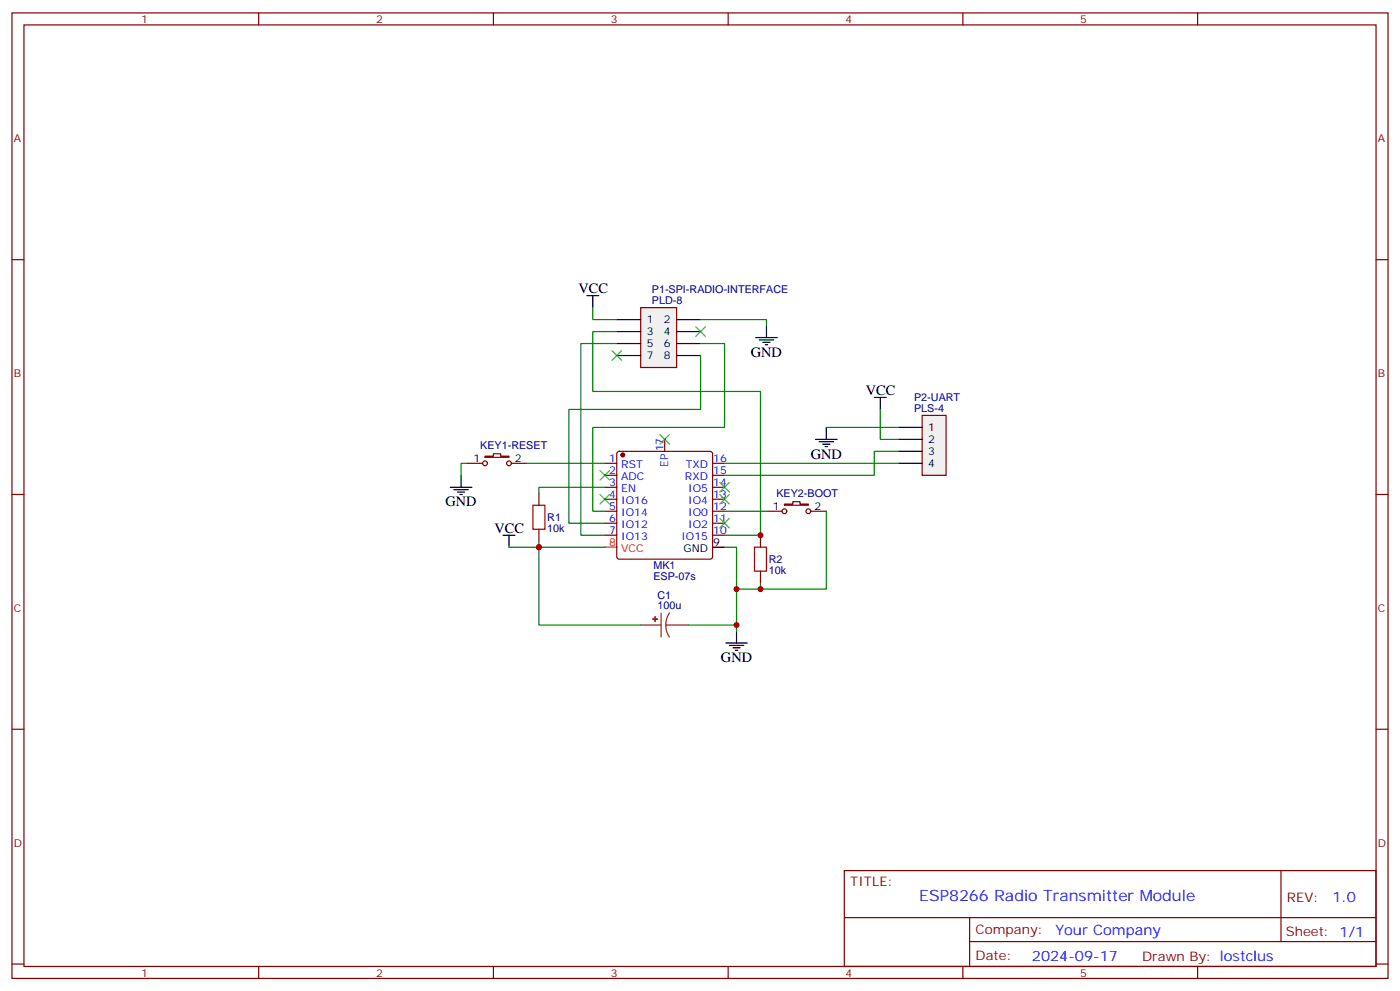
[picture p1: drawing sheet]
<svg xmlns="http://www.w3.org/2000/svg" width="412mm" height="292mm" viewBox="0 0 412 292" stroke-linecap="round" stroke-linejoin="round" font-family="sans-serif">
<g fill="none" stroke="#870000" stroke-width=".35">
<path d="M3.5 3.8h405.4v284.3h-405.4zM7.1 7.3h398.2v277.3h-398.2zM76.2 3.8v3.5M145.3 3.8v3.5M214.5 3.8v3.5M283.6 3.8v3.5M352.8 3.8v3.5M3.5 76.5h3.6M405.3 76.5h3.6M178.2 136.5h3.5M178.2 140h3.5M181.9 133.1l.5-.2h26.8l.5 .2 .2 .5v30.4l-.2 .5-.5 .2h-26.8l-.5-.3-.2-.4v-30.4z"/>
<path d="M195.8 129.4v3.5M209.9 136.5h3.5M209.9 140h3.5M3.5 145.6h3.6M178.2 143.5h3.5M178.2 147h3.5M178.2 150.6h3.5M178.2 154.1h3.5M178.2 157.6h3.5M209.9 143.5h3.5M209.9 147h3.5M209.9 150.6h3.5"/>
<path d="M209.9 154.1h3.5M209.9 157.6h3.5M405.3 145.6h3.6M3.5 214.8h3.6M405.3 214.8h3.6M248.7 256.4h156.6v28.2h-156.6zM377.3 256.4v20.9M248.7 270.2h156.5M285.6 277.3h119.6M285.6 270.2v14.2M3.5 283.9h3.6M76.2 284.6v3.5"/>
<path d="M145.3 284.6v3.5M214.5 284.6v3.5M283.6 284.6v3.5M352.8 284.6v3.5M405.3 283.9h3.6"/>
</g>
<circle cx="183.4" cy="134" r=".53" fill="#870000" stroke="#870000" stroke-width=".35"/>
<path d="M178.2 161.1h3.5" fill="none" stroke="#f00" stroke-width=".35"/>
<path d="M209.9 161.1h3.5" fill="none" stroke="#000" stroke-width=".35"/>
<path d="M188.7 90.6h10.6v17.6h-10.6z" fill="#f0f0f0" stroke="#870000" stroke-width=".35"/>
<g fill="none" stroke="#000" stroke-width=".35">
<path d="M172.9 87.1h3.5M174.6 87.1v3.5M181.7 94.1h7M181.7 97.6h7M199.3 94.1h7.1M199.3 97.6h7.1M222.6 99.4h6.4M225.8 95.9v3.5M181.7 101.2h7M181.7 104.7h7M199.3 101.2h7.1M199.3 104.7h7.1"/>
<path d="M223.7 100.1h4.2M224.7 100.8h2.1M225.4 101.5h.7M135.8 140v3.5M132.6 143.5h6.4M133.7 144.2h4.2M134.8 144.9h2.1M135.5 145.6h.7M148.2 157.6h3.5M149.9 157.6v3.5M213.8 189.4h6.3M214.8 190.1h4.3"/>
<path d="M215.9 190.8h2.1M216.6 191.5h.7M217 185.8v3.6"/>
</g>
<g fill="none" stroke="#008700" stroke-width=".35">
<path d="M174.6 90.6v3.5h7.1M181.7 97.6h-7.1v17.7h49.4v42.3h-10.6M206.4 94.1h19.4v1.8M181.7 101.2h-10.6v56.4h7.1M206.4 101.2h7v24.7h-38.8v24.7h3.6M206.4 104.7v15.9h-38.8v33.5h10.6M137.6 136.5h-1.8v3.5M155.2 136.5h23M158.7 159.4v1.7h19.5M178.2 143.5h-19.5v1.8M213.4 150.6h12.4M243.4 150.6v22.9h-26.4"/>
<path d="M149.9 161.1h8.8v23h30M213.4 161.1h3.6v24.7M224 171.7v1.8M202.8 184.1h14.2"/>
</g>
<path d="M157 148.8h3.5v7.1h-3.5zM222.2 161.1h3.6v7.1h-3.6z" fill="none" stroke="#a10000" stroke-width=".35"/>
<g fill="none" stroke="#870000" stroke-width=".35">
<path d="M137.6 136.5h4.6M142.9 134.3h2.4v-.7h2.2v.7h2.4v.4h-7zM150.6 136.5h4.6M158.7 145.3v3.5M158.7 155.9v3.5M224 157.6v3.5M225.8 150.6h4.6M231.1 148.4h2.4v-.7h2.2v.7h2.4v.4h-7zM238.8 150.6h4.6M224 168.2v3.5"/>
<circle cx="142.9" cy="136.5" r=".71"/>
<circle cx="149.9" cy="136.5" r=".71"/>
<circle cx="231.1" cy="150.6" r=".71"/>
<circle cx="238.1" cy="150.6" r=".71"/>
</g>
<path d="M188.7 184.1h6M194.7 180.6v7M196.1 184.1l.3 1.8 .8 1.7M196.1 184.1h6.7M197.2 180.6l-.8 1.6-.3 1.9" fill="none" stroke="#8c2424" stroke-width=".35"/>
<g fill="#8c2424" stroke="#8c2424" stroke-width=".35">
<path d="M193 181.6v1.4z"/>
<path d="M192.3 182.3l1.4 .1z"/>
</g>
<path d="M205 96.2l2.8 2.9M207.8 96.2l-2.8 2.9M180.3 103.3l2.8 2.8M183.1 103.3l-2.8 2.8M176.7 138.6l2.9 2.8M179.6 138.6l-2.9 2.8M212 142.1l2.8 2.8M212 145.6l2.8 2.8M212 152.7l2.8 2.8M214.8 142.1l-2.8 2.8M214.8 145.6l-2.8 2.8M214.8 152.7l-2.8 2.8" fill="none" stroke="#3c3" stroke-width=".35"/>
<path d="M271.6 122.3h7.1v17.7h-7.1z" fill="#f0f0f0" stroke="#870000" stroke-width=".35"/>
<path d="M257.5 117.1h3.6M259.3 117.1v3.5M240.2 129.4h6.4M241.3 130.1h4.2M242.4 130.8h2.1M243.1 131.5h.7M243.4 125.9v3.5M264.6 125.9h7M264.6 129.4h7M264.6 132.9h7M264.6 136.5h7" fill="none" stroke="#000" stroke-width=".35"/>
<path d="M213.4 136.5h51.2M243.4 125.9h21.2M259.3 120.6v8.8h5.3M264.6 132.9h-7.1v7.1h-44.1" fill="none" stroke="#008700" stroke-width=".35"/>
<path d="M194.4 128l2.8 2.8M197.2 128l-2.8 2.8M176.7 145.6l2.9 2.8M179.6 145.6l-2.9 2.8" fill="none" stroke="#3c3" stroke-width=".35"/>
<g fill="#c00">
<circle cx="158.8" cy="161.1" r=".88"/>
<circle cx="217" cy="173.5" r=".88"/>
<circle cx="224" cy="173.5" r=".88"/>
<circle cx="217" cy="184.1" r=".88"/>
<circle cx="224" cy="157.6" r=".88"/>
</g>
<text font-size="4.6" fill="#00f" x="270.8" y="265.4">ESP8266 Radio Transmitter Module</text>
<g font-size="4.2">
<text x="170.4" y="86.4">VCC</text>
<text x="221.2" y="105.1">GND</text>
<text x="255.1" y="116.3">VCC</text>
<text x="238.8" y="135">GND</text>
<text x="131.2" y="149.2">GND</text>
<text x="145.7" y="156.9">VCC</text>
<text x="212.4" y="195">GND</text>
</g>
<g font-size="4.2" fill="#00f">
<text x="392.5" y="265.7">1.0</text>
<text x="310.9" y="275.2">Your Company</text>
<text x="304" y="283">2024-09-17</text>
</g>
<g font-size="3.9" fill="#800">
<text x="250.5" y="261">TITLE:</text>
<text x="379.1" y="265.7">REV:</text>
<text x="287.4" y="275.2">Company:</text>
<text x="378.7" y="275.8">Sheet: 1/1</text>
<text x="287.4" y="282.9">Date:</text>
<text x="336.4" y="282.9">Drawn By: lostclus</text>
</g>
<g font-size="3.2" fill="#800">
<text x="41.6" y="6.8">1</text>
<text x="110.8" y="6.8">2</text>
<text x="179.9" y="6.8">3</text>
<text x="249.1" y="6.8">4</text>
<text x="318.2" y="6.8">5</text>
<text x="4.1" y="41.9">A</text>
<text x="405.9" y="41.9">A</text>
<text x="4.1" y="111.1">B</text>
<text x="405.9" y="111.1">B</text>
<text x="4.1" y="180.2">C</text>
<text x="405.9" y="180.2">C</text>
<text x="4.1" y="249.3">D</text>
<text x="405.9" y="249.3">D</text>
<text x="41.6" y="287.6">1</text>
<text x="110.8" y="287.6">2</text>
<text x="179.9" y="287.6">3</text>
<text x="249.1" y="287.6">4</text>
<text x="318.2" y="287.6">5</text>
</g>
<g font-size="3.2" fill="#000080">
<text x="192" y="89.5">PLD-8</text>
<text x="192" y="86.4">P1-SPI-RADIO-INTERFACE</text>
<text x="269.3" y="118.1">P2-UART</text>
<text x="269.3" y="121.3">PLS-4</text>
<text x="141.4" y="132.3">KEY1-RESET</text>
<text x="228.7" y="146.4">KEY2-BOOT</text>
<text x="161.2" y="153.5">R1</text>
<text x="161.2" y="156.7">10k</text>
<text x="192.5" y="167.7">MK1</text>
<text x="226.5" y="165.8">R2</text>
<text x="192.5" y="170.9">ESP-07s</text>
<text x="226.5" y="169">10k</text>
<text x="193.7" y="179.5">100u</text>
<text x="193.7" y="176.3">C1</text>
</g>
<g font-size="3.2">
<text x="190.5" y="95.2">1</text>
<text x="195.5" y="95.2">2</text>
<text x="190.5" y="98.7">3</text>
<text x="195.5" y="98.7">4</text>
<text x="190.5" y="102.2">5</text>
<text x="190.5" y="105.8">7</text>
<text x="195.5" y="102.2">6</text>
<text x="195.5" y="105.8">8</text>
<text x="273.4" y="126.9">1</text>
<text x="273.4" y="130.5">2</text>
<text x="139.4" y="136.1">1</text>
<text x="151.7" y="136.1">2</text>
<text x="273.4" y="134">3</text>
<text x="273.4" y="137.5">4</text>
<text x="227.6" y="150.2">1</text>
<text x="239.9" y="150.2">2</text>
<text x="210.1" y="160.8">9</text>
<text x="201.3" y="162.6">GND</text>
</g>
<g font-size="3.2" fill="#00f">
<text x="179.5" y="136.1">1</text>
<text x="183" y="137.9">RST</text>
<text x="195.4" y="132.9" transform="rotate(-90 195.4 132.9)">17</text>
<text x="196.8" y="137.6" transform="rotate(-90 196.8 137.6)">EP</text>
<text x="202" y="137.9">TXD</text>
<text x="210.1" y="136.1">16</text>
<text x="179.5" y="139.6">2</text>
<text x="179.5" y="143.2">3</text>
<text x="183" y="141.4">ADC</text>
<text x="201.8" y="141.4">RXD</text>
<text x="210.1" y="143.2">14</text>
<text x="210.1" y="139.6">15</text>
<text x="179.5" y="146.7">4</text>
<text x="183" y="144.9">EN</text>
<text x="183" y="148.4">IO16</text>
<text x="202.7" y="148.4">IO4</text>
<text x="202.7" y="144.9">IO5</text>
<text x="210.1" y="146.7">13</text>
<text x="179.5" y="150.2">5</text>
<text x="179.5" y="153.7">6</text>
<text x="183" y="152">IO14</text>
<text x="183" y="155.5">IO12</text>
<text x="202.7" y="155.5">IO2</text>
<text x="202.7" y="152">IO0</text>
<text x="210.1" y="153.7">11</text>
<text x="210.1" y="150.2">12</text>
<text x="179.5" y="157.3">7</text>
<text x="183" y="159">IO13</text>
<text x="200.7" y="159">IO15</text>
<text x="210.1" y="157.3">10</text>
</g>
<g font-size="3.2" fill="#f00">
<text x="179.5" y="160.8">8</text>
<text x="183" y="162.6">VCC</text>
</g>
</svg>
